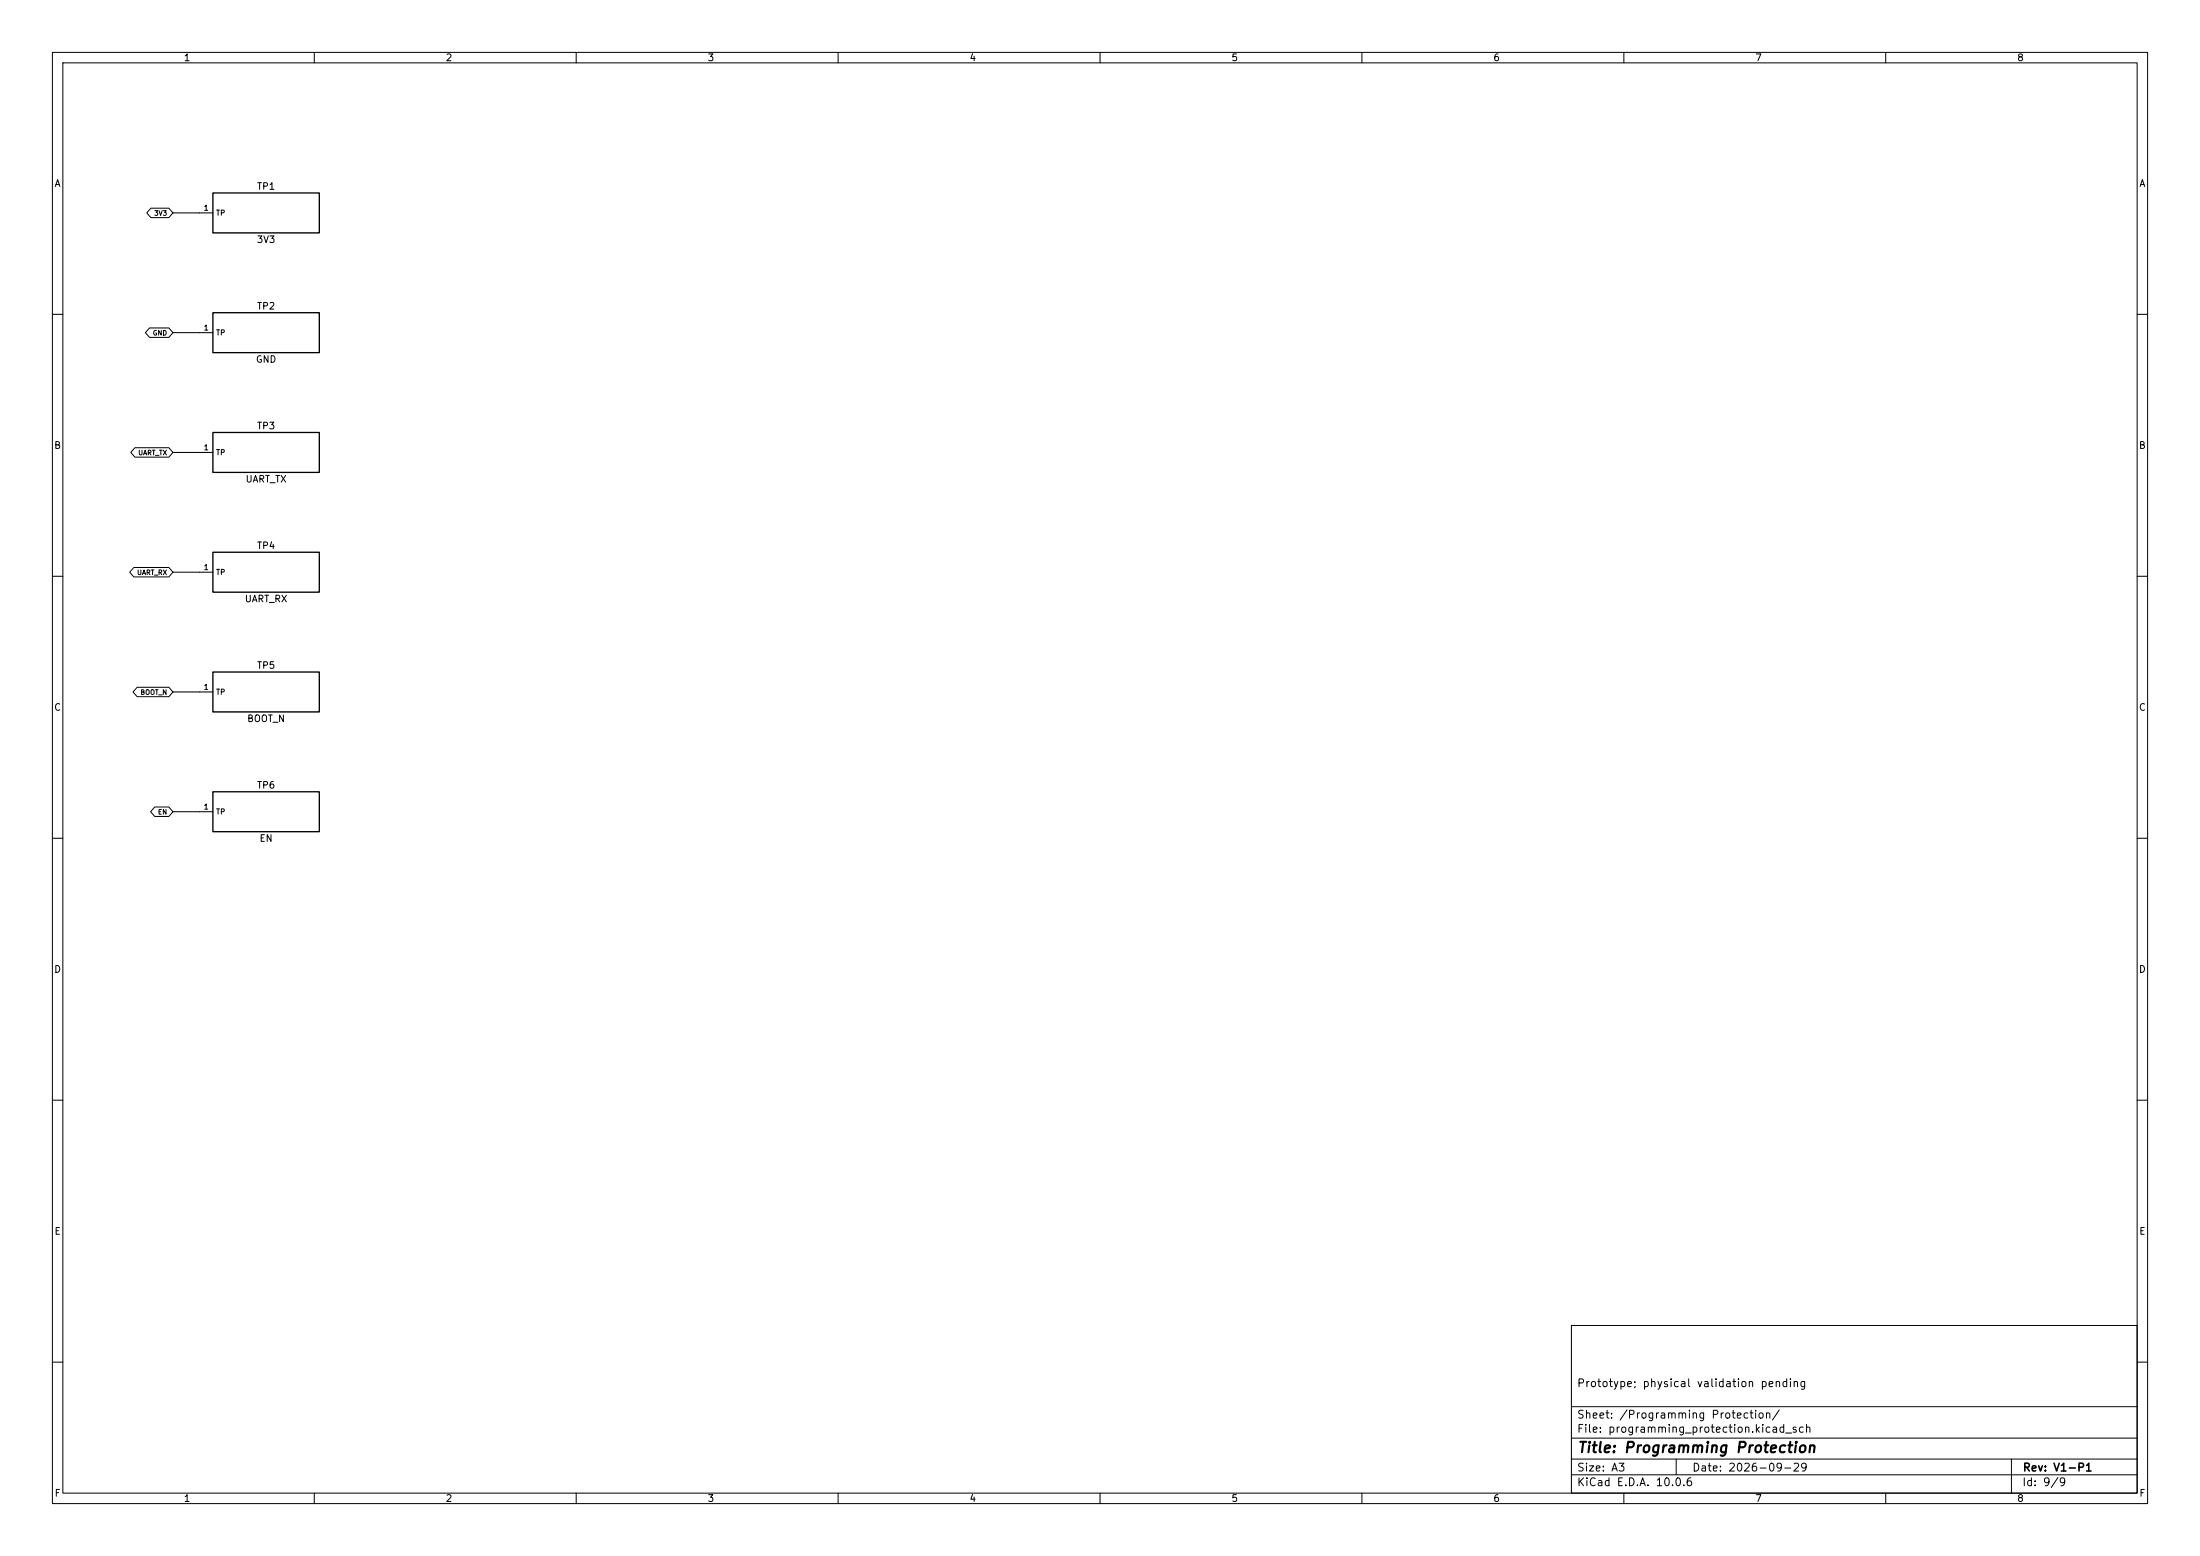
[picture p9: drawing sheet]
<svg xmlns="http://www.w3.org/2000/svg" width="420mm" height="297mm" viewBox="0 0 420 297" stroke-linecap="round" stroke-linejoin="round" font-family="sans-serif">
<g fill="none" stroke="#000" stroke-width=".19">
<path d="M10 10h400v277h-400zM12 12h396v273h-396zM60 10v2M110 10v2M160 10v2M210 10v2M260 10v2M310 10v2M360 10v2M28.8 39.7h3.4l.8 .9-.8 .9h-3.4l-.8-.9zM33 40.6h7.6M10 60h2"/>
<path d="M28.5 62.6h3.7l.8 .9-.8 .9h-3.7l-.7-.9zM33 63.5h7.6M408 60h2M25.8 85.5h6.4l.8 .9-.8 .9h-6.4l-.8-.9zM33 86.4h7.6M10 110h2M25.5 108.3h6.7l.8 .9-.8 .9h-6.7l-.7-.9zM33 109.2h7.6M408 110h2M26.2 131.2h6l.8 .9-.8 .9h-6l-.8-.9zM33 132.1h7.6M10 160h2"/>
<path d="M29.5 154h2.7l.8 .9-.8 .9h-2.7l-.8-.9zM33 154.9h7.6M408 160h2M10 210h2M408 210h2M300 253h108v32h-108zM10 260h2M300 278.5h108M300 274.5h108M300 268.5h108M320 278.5v3M384 278.5v6.5"/>
<path d="M408 260h2M60 285v2M110 285v2M160 285v2M210 285v2M260 285v2M300 281.5h108M310 285v2M360 285v2"/>
</g>
<path d="M40.6 36.8h20.4v7.7h-20.4zM40.6 59.7h20.4v7.6h-20.4zM40.6 82.6h20.4v7.6h-20.4zM40.6 105.4h20.4v7.6h-20.4zM40.6 128.3h20.4v7.6h-20.4zM40.6 151.1h20.4v7.7h-20.4z" fill="none" stroke="#000" stroke-width=".25"/>
<text font-size="2" x="301" y="277.8">Title: Programming Protection</text>
<g font-size="1.5">
<text x="300.9" y="265.1">Prototype; physical validation pending</text>
<text x="300.9" y="273.8">File: programming_protection.kicad_sch</text>
<text x="300.9" y="271.1">Sheet: /Programming Protection/</text>
<text x="300.9" y="281.2">Size: A3</text>
<text x="322.9" y="281.2">Date: 2026-09-29</text>
<text x="386" y="281.2">Rev: V1-P1</text>
<text x="300.9" y="284">KiCad E.D.A. 10.0.6</text>
<text x="385.9" y="284">Id: 9/9</text>
</g>
<g font-size="1.3">
<text x="35" y="12">1</text>
<text x="85" y="12">2</text>
<text x="135" y="12">3</text>
<text x="185" y="12">4</text>
<text x="235" y="12">5</text>
<text x="285" y="12">6</text>
<text x="335" y="12">7</text>
<text x="385" y="12">8</text>
<text x="10.3" y="36">A</text>
<text x="408.3" y="36">A</text>
<text x="48.9" y="36.5">TP1</text>
<text x="48.9" y="46.7">3V3</text>
<text x="48.9" y="59.4">TP2</text>
<text x="48.7" y="69.5">GND</text>
<text x="48.9" y="82.2">TP3</text>
<text x="10.2" y="86">B</text>
<text x="408.2" y="86">B</text>
<text x="46.8" y="92.4">UART_TX</text>
<text x="48.9" y="105.1">TP4</text>
<text x="46.6" y="115.3">UART_RX</text>
<text x="48.9" y="128">TP5</text>
<text x="10.2" y="136">C</text>
<text x="408.2" y="136">C</text>
<text x="47.1" y="138.1">BOOT_N</text>
<text x="48.9" y="150.8">TP6</text>
<text x="49.4" y="161">EN</text>
<text x="10.2" y="186">D</text>
<text x="408.2" y="186">D</text>
<text x="10.3" y="236">E</text>
<text x="408.3" y="236">E</text>
<text x="10.3" y="286">F</text>
<text x="35" y="287">1</text>
<text x="85" y="287">2</text>
<text x="135" y="287">3</text>
<text x="185" y="287">4</text>
<text x="235" y="287">5</text>
<text x="285" y="287">6</text>
<text x="335" y="287">7</text>
<text x="385" y="287">8</text>
<text x="408.3" y="286">F</text>
</g>
<g font-size="1">
<text x="38.8" y="40.5">1</text>
<text x="41.1" y="41.4">TP</text>
<text x="38.8" y="63.3">1</text>
<text x="41.1" y="64.3">TP</text>
<text x="38.8" y="86.2">1</text>
<text x="41.1" y="87.1">TP</text>
<text x="38.8" y="109">1</text>
<text x="41.1" y="110">TP</text>
<text x="38.8" y="131.9">1</text>
<text x="41.1" y="132.8">TP</text>
<text x="38.8" y="154.8">1</text>
<text x="41.1" y="155.7">TP</text>
</g>
<g font-size=".9">
<text x="29.3" y="41.4">3V3</text>
<text x="29.1" y="64.2">GND</text>
<text x="26.3" y="87.1">UART_TX</text>
<text x="26.1" y="110">UART_RX</text>
<text x="26.7" y="132.8">BOOT_N</text>
<text x="30.1" y="155.7">EN</text>
</g>
</svg>
